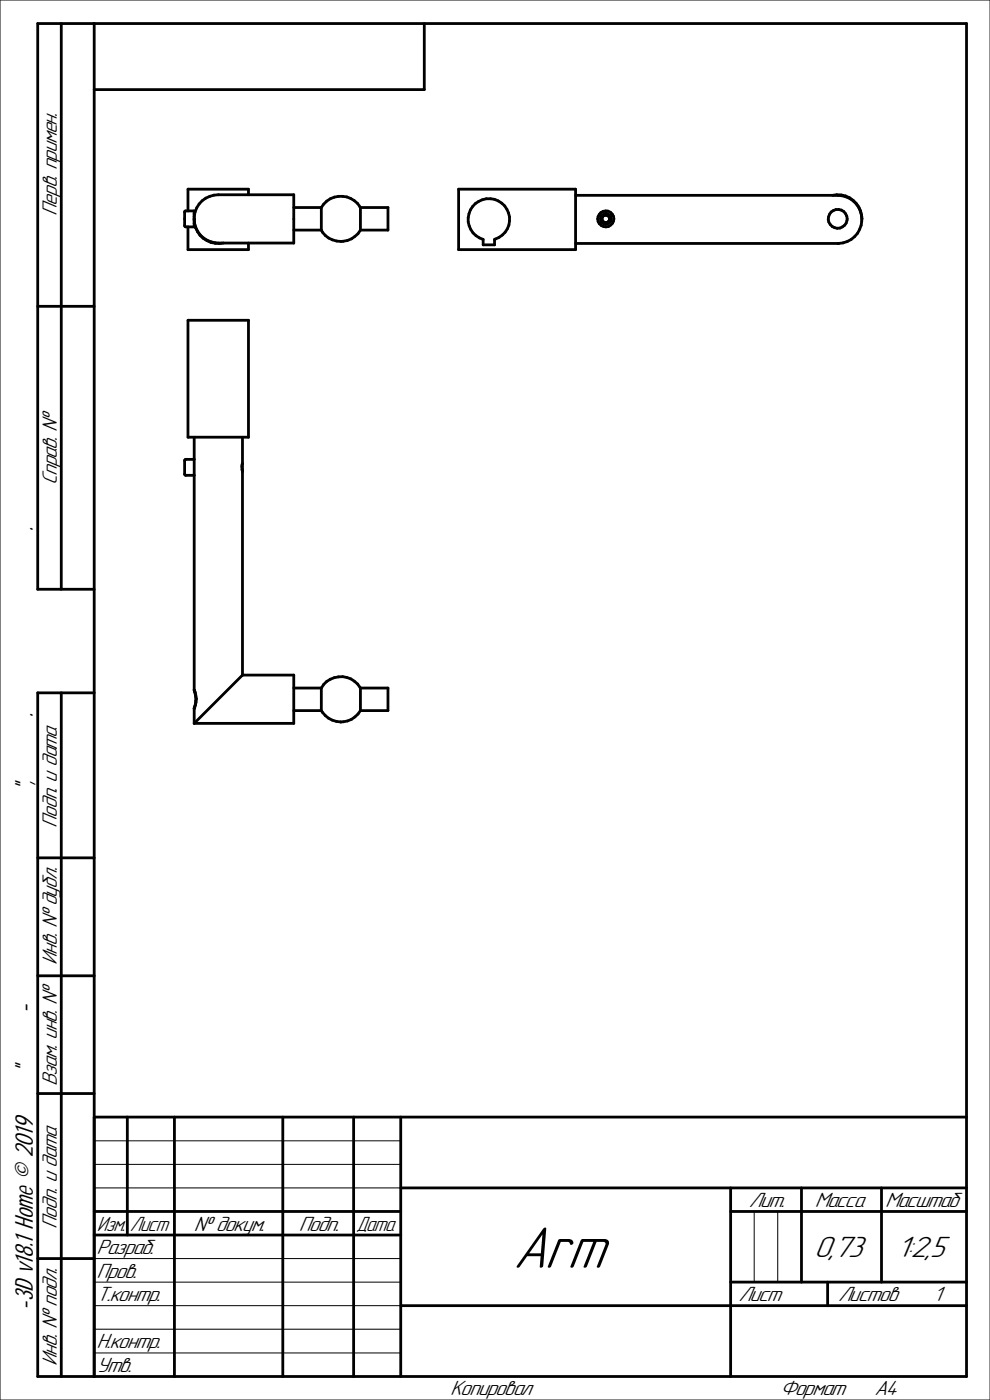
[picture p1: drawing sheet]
<svg xmlns="http://www.w3.org/2000/svg" width="210mm" height="297mm" viewBox="0 0 210 297" stroke-linecap="round" stroke-linejoin="round" font-family="sans-serif">
<g fill="none" stroke="#000" stroke-width=".59">
<path d="M13 5v120M20 5v287M90 5v14h-70M39.2 44.8l2-.1v3.4l-2-.1zM39.9 48.1v4.9h12.8v-1.4M41.2 46.5v.9M41.2 45.8a5.1 5.1 0 0 1 5.1-4.5h16v10.3h-16a5.1 5.1 0 0 1-5.1-5.2M41.2 45.4h.1M41.2 47.4a5.2 5.2 0 0 0 6.2 4.2M41.2 47.4v.1M52.7 41.3v-1.2h-12.8v4.6M62.3 44h5.9"/>
<path d="M62.3 48.8h5.9M68.2 44a4.8 4.8 0 0 1 8.3 0M68.2 48.8a4.8 4.8 0 0 0 8.3 0M68.2 44v4.8M76.5 44h5.8v4.8h-5.8M76.5 44v4.8M97.3 40.1h24.8v12.9h-24.8zM100.8 43.2a4.4 4.4 0 0 1 6.8 1.3 4.4 4.4 0 0 1-2.7 6.3v1.1h-2.4v-1.1a4.4 4.4 0 0 1-1.7-7.6zM122.1 41.4h55.6a5.1 5.1 0 0 1 5.1 5 5.1 5.1 0 0 1-4.9 5.2h-55.8M127.5 46a1.12 1.12 0 0 1 1.5-.6 1.12 1.12 0 0 1 .5 1.5M127.5 46v.8M127.5 46.8a1.1 1.1 0 0 0 1 .7 1.1 1.1 0 0 0 1-.6"/>
<path d="M127.5 46.8l.1 .3a.79 .79 0 0 1 .9 .4l.4-.4M127.5 46l.2 .5M127.7 46.5a.85 .85 0 0 0 1.3 .6M127.7 46.5a1.2 1.2 0 0 1 .6-1l.2-.2 .2 .1a.75 .75 0 0 0 .8 .4v.2a.6 .6 0 0 0 0 .9M127.7 46.5l-.2 .3M128.1 45.8h-.4l-.2 .2M128.1 45.7a.81 .81 0 0 1 1.1 .3 .81 .81 0 0 1-.2 1.1M129.5 46.9l-.2 .2h-.4M176.6 41.4a5.1 5.1 0 0 1 6.2 5.1M8 65h12M39.9 67.9h12.8v24.9h-12.8zM41.2 92.8l.1 54a5.2 5.2 0 0 1-.1 3.4v3.3"/>
<path d="M41.2 97.5h-1.8l-.2 .2v3.1h2M51.4 92.8v5.5M51.4 98.3v44.9M51.4 98.3v1.7M20 125h-12v-120h197v287h-197v-145h12M13 147v145M41.2 146.3a4.5 4.5 0 0 1 0 4M51.4 143.2h10.9v10.3h-21.1M51.4 143.2l-10.2 10.3M62.3 146h5.9M62.3 150.7h5.9M68.2 146v4.7"/>
<path d="M68.2 150.7a4.9 4.9 0 0 0 4.1 2.5M68.2 146a4.8 4.8 0 0 1 8.3 0M72.3 153.2h.1M76.5 146h5.8v4.7h-5.8M76.5 146v4.7M76.5 150.7a4.7 4.7 0 0 1-4.2 2.5M8 182h12M8 207h12M8 232h12M20 237h185M27 237v25M37 237v55"/>
<path d="M60 237v55M75 237v55M85 237v55M20 257h65M85 252h120M155 252v40M155 257h50M170 252v20M187 252v20M8 267h12M20 262h65M85 277h120"/>
<path d="M155 272h50M175.6 272v5"/>
<circle cx="128.5" cy="46.4" r="1.7"/>
<circle cx="177.7" cy="46.4" r="2"/>
</g>
<path d="M0 0h210v297h-210zM20 247h65M20 252h65M20 242h65M160 257v15M165 257v15M20 267h65M20 272h65M20 277h65M20 282h65M20 287h65" fill="none" stroke="#000" stroke-width=".21"/>
<text font-size="13.4" x="108.8" y="268.9">Arm</text>
<g font-size="6.7">
<text x="172.7" y="266.7">0,73</text>
<text x="190.2" y="266.7">1:2,5</text>
</g>
<text font-size="5.5" x="7" y="292" transform="rotate(-90 7 292)">КОМПАС-3D v18.1 Home © 2019 ООО &quot;АСКОН-Системы проектирования&quot;, Россия. Все права защищены.</text>
<g font-size="4.7">
<text x="12.1" y="45.8" transform="rotate(-90 12.1 45.8)">Перв. примен.</text>
<text x="12.1" y="102.9" transform="rotate(-90 12.1 102.9)">Справ. №</text>
<text x="12.1" y="175.6" transform="rotate(-90 12.1 175.6)">Подп. и дата</text>
<text x="12.1" y="204.7" transform="rotate(-90 12.1 204.7)">Инв. № дубл.</text>
<text x="12.1" y="230.4" transform="rotate(-90 12.1 230.4)">Взам. инв. №</text>
<text x="158.8" y="256.1">Лит.</text>
<text x="172.8" y="256.1">Масса</text>
<text x="187.8" y="256.1">Масштаб</text>
<text x="12.1" y="260.6" transform="rotate(-90 12.1 260.6)">Подп. и дата</text>
<text x="20.6" y="261.1">Изм.</text>
<text x="27.6" y="261.1">Лист</text>
<text x="41.1" y="261.1">№ докум.</text>
<text x="63.4" y="261.1">Подп.</text>
<text x="75.6" y="261.1">Дата</text>
<text x="20.5" y="266.1">Разраб.</text>
<text x="20.5" y="271.1">Пров.</text>
<text x="20.5" y="276.1">Т.контр.</text>
<text x="156.6" y="276.1">Лист</text>
<text x="177.8" y="276.1">Листов</text>
<text x="197.9" y="276.1">1</text>
<text x="20.5" y="286">Н.контр.</text>
<text x="12.1" y="289.7" transform="rotate(-90 12.1 289.7)">Инв. № подл.</text>
<text x="20.5" y="291">Утв.</text>
<text x="95.5" y="296">Копировал</text>
<text x="165.5" y="296">Формат</text>
<text x="185.5" y="296">A4</text>
</g>
</svg>
